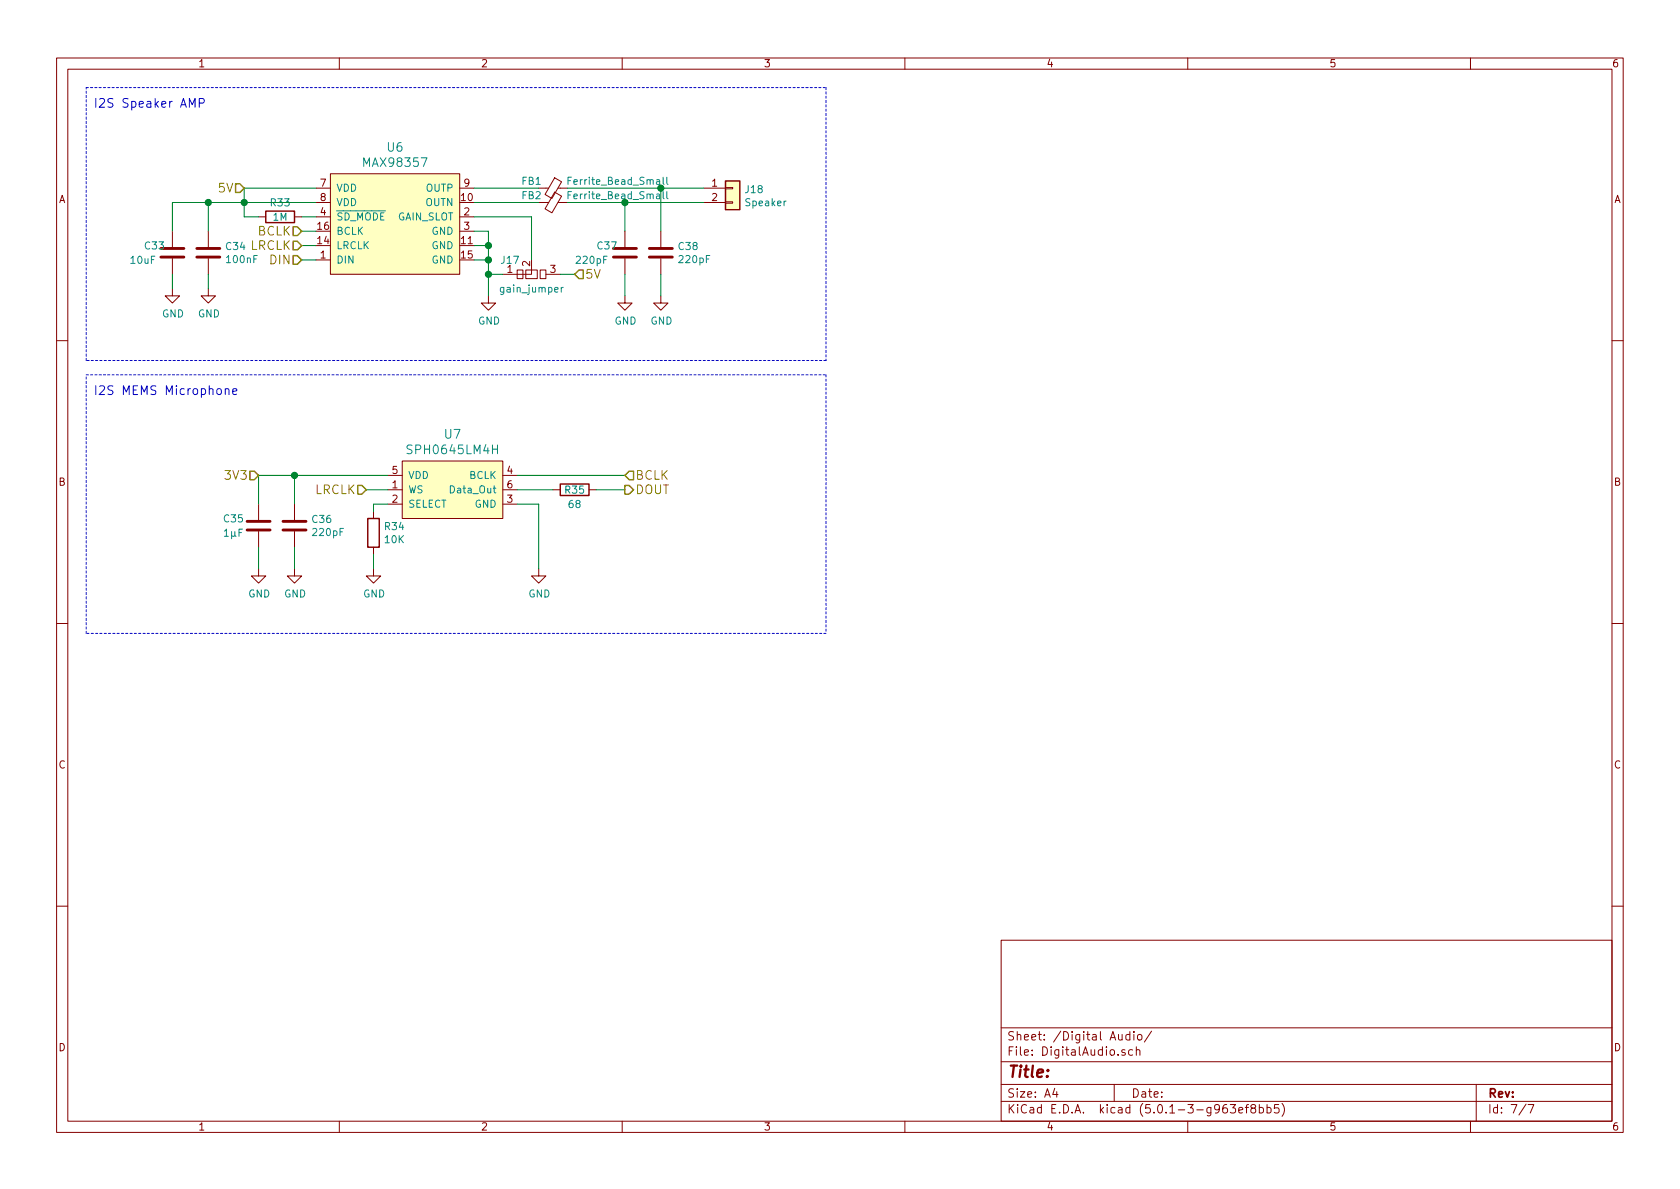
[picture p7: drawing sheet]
EESchema Schematic File Version 4
LIBS:kiss-masterboard-cache
EELAYER 26 0
EELAYER END
$Descr A4 11693 8268
encoding utf-8
Sheet 7 7
Title ""
Date ""
Rev ""
Comp ""
Comment1 ""
Comment2 ""
Comment3 ""
Comment4 ""
$EndDescr
$Comp
L kiss:MAX98357 U6
U 1 1
P 2750 1550
F 0 "U6" H 2750 2087 60  0000 C CNN
F 1 "MAX98357" H 2750 1981 60  0000 C CNN
F 2 "Package_DFN_QFN:QFN-16-1EP_3x3mm_P0.5mm_EP1.8x1.8mm" H 2300 1200 157 0001 C CNN
F 3 "" H 2300 1200 157 0001 C CNN
	1    2750 1550
	1    0    0    -1  
$EndComp
$Comp
L kiss:SPH0645LM4H U7
U 1 1
P 3150 3400
F 0 "U7" H 3150 3790 61  0000 C CNN
F 1 "SPH0645LM4H" H 3150 3682 61  0000 C CNN
F 2 "kiss:SPH0645LM4H" H 2450 3000 157 0001 C CNN
F 3 "" H 2450 3000 157 0001 C CNN
	1    3150 3400
	1    0    0    -1  
$EndComp
$Comp
L Device:Ferrite_Bead_Small FB1
U 1 1
P 3850 1300
F 0 "FB1" V 3800 1150 50  0000 C CNN
F 1 "Ferrite_Bead_Small" V 3800 1750 50  0000 C CNN
F 2 "Inductor_SMD:L_0603_1608Metric" V 3780 1300 50  0001 C CNN
F 3 "~" H 3850 1300 50  0001 C CNN
	1    3850 1300
	0    1    1    0   
$EndComp
$Comp
L Device:Ferrite_Bead_Small FB2
U 1 1
P 3850 1400
F 0 "FB2" V 3800 1250 50  0000 C CNN
F 1 "Ferrite_Bead_Small" V 3800 1850 50  0000 C CNN
F 2 "Inductor_SMD:L_0603_1608Metric" V 3780 1400 50  0001 C CNN
F 3 "~" H 3850 1400 50  0001 C CNN
	1    3850 1400
	0    1    1    0   
$EndComp
$Comp
L Device:C C37
U 1 1
P 4350 1750
F 0 "C37" H 4150 1800 50  0000 L CNN
F 1 "220pF" H 4000 1700 50  0000 L CNN
F 2 "Capacitor_SMD:C_0603_1608Metric" H 4388 1600 50  0001 C CNN
F 3 "~" H 4350 1750 50  0001 C CNN
	1    4350 1750
	1    0    0    -1  
$EndComp
$Comp
L Device:C C38
U 1 1
P 4600 1750
F 0 "C38" H 4715 1796 50  0000 L CNN
F 1 "220pF" H 4715 1705 50  0000 L CNN
F 2 "Capacitor_SMD:C_0603_1608Metric" H 4638 1600 50  0001 C CNN
F 3 "~" H 4600 1750 50  0001 C CNN
	1    4600 1750
	1    0    0    -1  
$EndComp
$Comp
L Device:C C34
U 1 1
P 1450 1750
F 0 "C34" H 1565 1796 50  0000 L CNN
F 1 "100nF" H 1565 1705 50  0000 L CNN
F 2 "Capacitor_SMD:C_0603_1608Metric" H 1488 1600 50  0001 C CNN
F 3 "~" H 1450 1750 50  0001 C CNN
	1    1450 1750
	1    0    0    -1  
$EndComp
$Comp
L Device:C C33
U 1 1
P 1200 1750
F 0 "C33" H 1000 1800 50  0000 L CNN
F 1 "10uF" H 900 1700 50  0000 L CNN
F 2 "Capacitor_SMD:C_0603_1608Metric" H 1238 1600 50  0001 C CNN
F 3 "~" H 1200 1750 50  0001 C CNN
	1    1200 1750
	1    0    0    -1  
$EndComp
$Comp
L Connector_Generic:Conn_01x02 J18
U 1 1
P 5100 1300
F 0 "J18" H 5180 1292 50  0000 L CNN
F 1 "Speaker" H 5180 1201 50  0000 L CNN
F 2 "Connector_PinHeader_2.54mm:PinHeader_1x02_P2.54mm_Vertical" H 5100 1300 50  0001 C CNN
F 3 "~" H 5100 1300 50  0001 C CNN
	1    5100 1300
	1    0    0    -1  
$EndComp
$Comp
L power:GND #PWR0102
U 1 1
P 3400 2050
F 0 "#PWR0102" H 3400 1800 50  0001 C CNN
F 1 "GND" H 3405 1877 50  0000 C CNN
F 2 "" H 3400 2050 50  0001 C CNN
F 3 "" H 3400 2050 50  0001 C CNN
	1    3400 2050
	1    0    0    -1  
$EndComp
$Comp
L Device:R R33
U 1 1
P 1950 1500
F 0 "R33" V 1850 1500 50  0000 C CNN
F 1 "1M" V 1950 1500 50  0000 C CNN
F 2 "Resistor_SMD:R_0603_1608Metric" V 1880 1500 50  0001 C CNN
F 3 "~" H 1950 1500 50  0001 C CNN
	1    1950 1500
	0    1    1    0   
$EndComp
$Comp
L Device:R R34
U 1 1
P 2600 3700
F 0 "R34" H 2670 3746 50  0000 L CNN
F 1 "10K" H 2670 3655 50  0000 L CNN
F 2 "Resistor_SMD:R_0603_1608Metric" V 2530 3700 50  0001 C CNN
F 3 "~" H 2600 3700 50  0001 C CNN
	1    2600 3700
	1    0    0    -1  
$EndComp
$Comp
L Device:R R35
U 1 1
P 4000 3400
F 0 "R35" V 4000 3400 50  0000 C CNN
F 1 "68" V 4100 3400 50  0000 C CNN
F 2 "Resistor_SMD:R_0603_1608Metric" V 3930 3400 50  0001 C CNN
F 3 "~" H 4000 3400 50  0001 C CNN
	1    4000 3400
	0    1    1    0   
$EndComp
$Comp
L Device:C C35
U 1 1
P 1800 3650
F 0 "C35" H 1550 3700 50  0000 L CNN
F 1 "1µF" H 1550 3600 50  0000 L CNN
F 2 "Capacitor_SMD:C_0603_1608Metric" H 1838 3500 50  0001 C CNN
F 3 "~" H 1800 3650 50  0001 C CNN
	1    1800 3650
	1    0    0    -1  
$EndComp
$Comp
L Device:C C36
U 1 1
P 2050 3650
F 0 "C36" H 2165 3696 50  0000 L CNN
F 1 "220pF" H 2165 3605 50  0000 L CNN
F 2 "Capacitor_SMD:C_0603_1608Metric" H 2088 3500 50  0001 C CNN
F 3 "~" H 2050 3650 50  0001 C CNN
	1    2050 3650
	1    0    0    -1  
$EndComp
$Comp
L power:GND #PWR0103
U 1 1
P 3750 3950
F 0 "#PWR0103" H 3750 3700 50  0001 C CNN
F 1 "GND" H 3755 3777 50  0000 C CNN
F 2 "" H 3750 3950 50  0001 C CNN
F 3 "" H 3750 3950 50  0001 C CNN
	1    3750 3950
	1    0    0    -1  
$EndComp
$Comp
L power:GND #PWR0105
U 1 1
P 2600 3950
F 0 "#PWR0105" H 2600 3700 50  0001 C CNN
F 1 "GND" H 2605 3777 50  0000 C CNN
F 2 "" H 2600 3950 50  0001 C CNN
F 3 "" H 2600 3950 50  0001 C CNN
	1    2600 3950
	1    0    0    -1  
$EndComp
$Comp
L power:GND #PWR0108
U 1 1
P 1800 3950
F 0 "#PWR0108" H 1800 3700 50  0001 C CNN
F 1 "GND" H 1805 3777 50  0000 C CNN
F 2 "" H 1800 3950 50  0001 C CNN
F 3 "" H 1800 3950 50  0001 C CNN
	1    1800 3950
	1    0    0    -1  
$EndComp
$Comp
L power:GND #PWR0153
U 1 1
P 2050 3950
F 0 "#PWR0153" H 2050 3700 50  0001 C CNN
F 1 "GND" H 2055 3777 50  0000 C CNN
F 2 "" H 2050 3950 50  0001 C CNN
F 3 "" H 2050 3950 50  0001 C CNN
	1    2050 3950
	1    0    0    -1  
$EndComp
Wire Wire Line
	3600 3500 3750 3500
Wire Wire Line
	3750 3500 3750 3950
Wire Wire Line
	2600 3850 2600 3950
Wire Wire Line
	2050 3800 2050 3950
Wire Wire Line
	1800 3800 1800 3950
Wire Wire Line
	1800 3500 1800 3300
Wire Wire Line
	1800 3300 2050 3300
Wire Wire Line
	2050 3500 2050 3300
Connection ~ 2050 3300
Wire Wire Line
	2050 3300 2700 3300
Wire Wire Line
	2700 3500 2600 3500
Wire Wire Line
	2600 3500 2600 3550
Wire Wire Line
	2700 3400 2550 3400
Wire Wire Line
	3600 3400 3850 3400
Wire Wire Line
	4150 3400 4350 3400
Wire Wire Line
	3600 3300 4350 3300
Wire Wire Line
	3300 1600 3400 1600
Wire Wire Line
	3400 1600 3400 1700
Wire Wire Line
	3300 1700 3400 1700
Connection ~ 3400 1700
Wire Wire Line
	3400 1700 3400 1800
Wire Wire Line
	3300 1800 3400 1800
Connection ~ 3400 1800
Wire Wire Line
	3400 1800 3400 1900
Wire Wire Line
	2100 1500 2200 1500
Wire Wire Line
	2200 1400 1700 1400
Wire Wire Line
	1450 1400 1450 1600
Wire Wire Line
	1800 1500 1700 1500
Wire Wire Line
	1700 1500 1700 1400
Connection ~ 1700 1400
Wire Wire Line
	1700 1400 1450 1400
Wire Wire Line
	1200 1600 1200 1400
Wire Wire Line
	1200 1400 1450 1400
Connection ~ 1450 1400
Wire Wire Line
	2200 1300 1700 1300
Wire Wire Line
	1700 1300 1700 1400
$Comp
L power:GND #PWR0163
U 1 1
P 1450 2000
F 0 "#PWR0163" H 1450 1750 50  0001 C CNN
F 1 "GND" H 1455 1827 50  0000 C CNN
F 2 "" H 1450 2000 50  0001 C CNN
F 3 "" H 1450 2000 50  0001 C CNN
	1    1450 2000
	1    0    0    -1  
$EndComp
$Comp
L power:GND #PWR0197
U 1 1
P 1200 2000
F 0 "#PWR0197" H 1200 1750 50  0001 C CNN
F 1 "GND" H 1205 1827 50  0000 C CNN
F 2 "" H 1200 2000 50  0001 C CNN
F 3 "" H 1200 2000 50  0001 C CNN
	1    1200 2000
	1    0    0    -1  
$EndComp
Wire Wire Line
	1200 1900 1200 2000
Wire Wire Line
	1450 1900 1450 2000
$Comp
L power:GND #PWR0200
U 1 1
P 4350 2050
F 0 "#PWR0200" H 4350 1800 50  0001 C CNN
F 1 "GND" H 4355 1877 50  0000 C CNN
F 2 "" H 4350 2050 50  0001 C CNN
F 3 "" H 4350 2050 50  0001 C CNN
	1    4350 2050
	1    0    0    -1  
$EndComp
Wire Wire Line
	4350 2050 4350 1900
$Comp
L power:GND #PWR0201
U 1 1
P 4600 2050
F 0 "#PWR0201" H 4600 1800 50  0001 C CNN
F 1 "GND" H 4605 1877 50  0000 C CNN
F 2 "" H 4600 2050 50  0001 C CNN
F 3 "" H 4600 2050 50  0001 C CNN
	1    4600 2050
	1    0    0    -1  
$EndComp
Wire Wire Line
	4600 2050 4600 1900
Wire Wire Line
	3950 1300 4600 1300
Wire Wire Line
	3950 1400 4350 1400
Wire Wire Line
	4600 1600 4600 1300
Connection ~ 4600 1300
Wire Wire Line
	4600 1300 4900 1300
Wire Wire Line
	4350 1600 4350 1400
Connection ~ 4350 1400
Wire Wire Line
	4350 1400 4900 1400
Wire Wire Line
	3750 1300 3300 1300
Wire Wire Line
	3300 1400 3750 1400
Wire Wire Line
	2200 1600 2100 1600
Wire Wire Line
	2200 1700 2100 1700
Wire Wire Line
	2200 1800 2100 1800
Text HLabel 2100 1600 0    61   Input ~ 0
BCLK
Text HLabel 2100 1700 0    61   Input ~ 0
LRCLK
Text HLabel 2100 1800 0    61   Input ~ 0
DIN
Text HLabel 4350 3300 2    61   Input ~ 0
BCLK
Text HLabel 4350 3400 2    61   Output ~ 0
DOUT
Text HLabel 2550 3400 0    61   Input ~ 0
LRCLK
Text HLabel 1800 3300 0    61   Input ~ 0
3V3
$Comp
L pkl_misc:pkl_double_jumper_ncno J17
U 1 1
P 3700 1900
F 0 "J17" H 3550 2000 50  0000 C CNN
F 1 "gain_jumper" H 3700 1800 50  0000 C CNN
F 2 "pkl_jumpers:J_NCNO_0903_30" H 3650 1900 50  0001 C CNN
F 3 "" H 3650 1900 50  0001 C CNN
	1    3700 1900
	1    0    0    -1  
$EndComp
Wire Wire Line
	3500 1900 3400 1900
Connection ~ 3400 1900
Wire Wire Line
	3400 1900 3400 2050
Wire Wire Line
	3900 1900 4000 1900
Wire Wire Line
	3700 1500 3700 1800
Wire Wire Line
	3300 1500 3700 1500
Wire Notes Line
	600  600  5750 600 
Wire Notes Line
	5750 600  5750 2500
Wire Notes Line
	5750 2500 600  2500
Wire Notes Line
	600  2500 600  600 
Wire Notes Line
	600  2600 5750 2600
Wire Notes Line
	5750 2600 5750 4400
Wire Notes Line
	5750 4400 600  4400
Wire Notes Line
	600  4400 600  2600
Text Notes 650  2750 0    61   ~ 0
I2S MEMS Microphone
Text Notes 650  750  0    61   ~ 0
I2S Speaker AMP
Text HLabel 1700 1300 0    61   Input ~ 0
5V
Text HLabel 4000 1900 2    61   Input ~ 0
5V
$EndSCHEMATC
